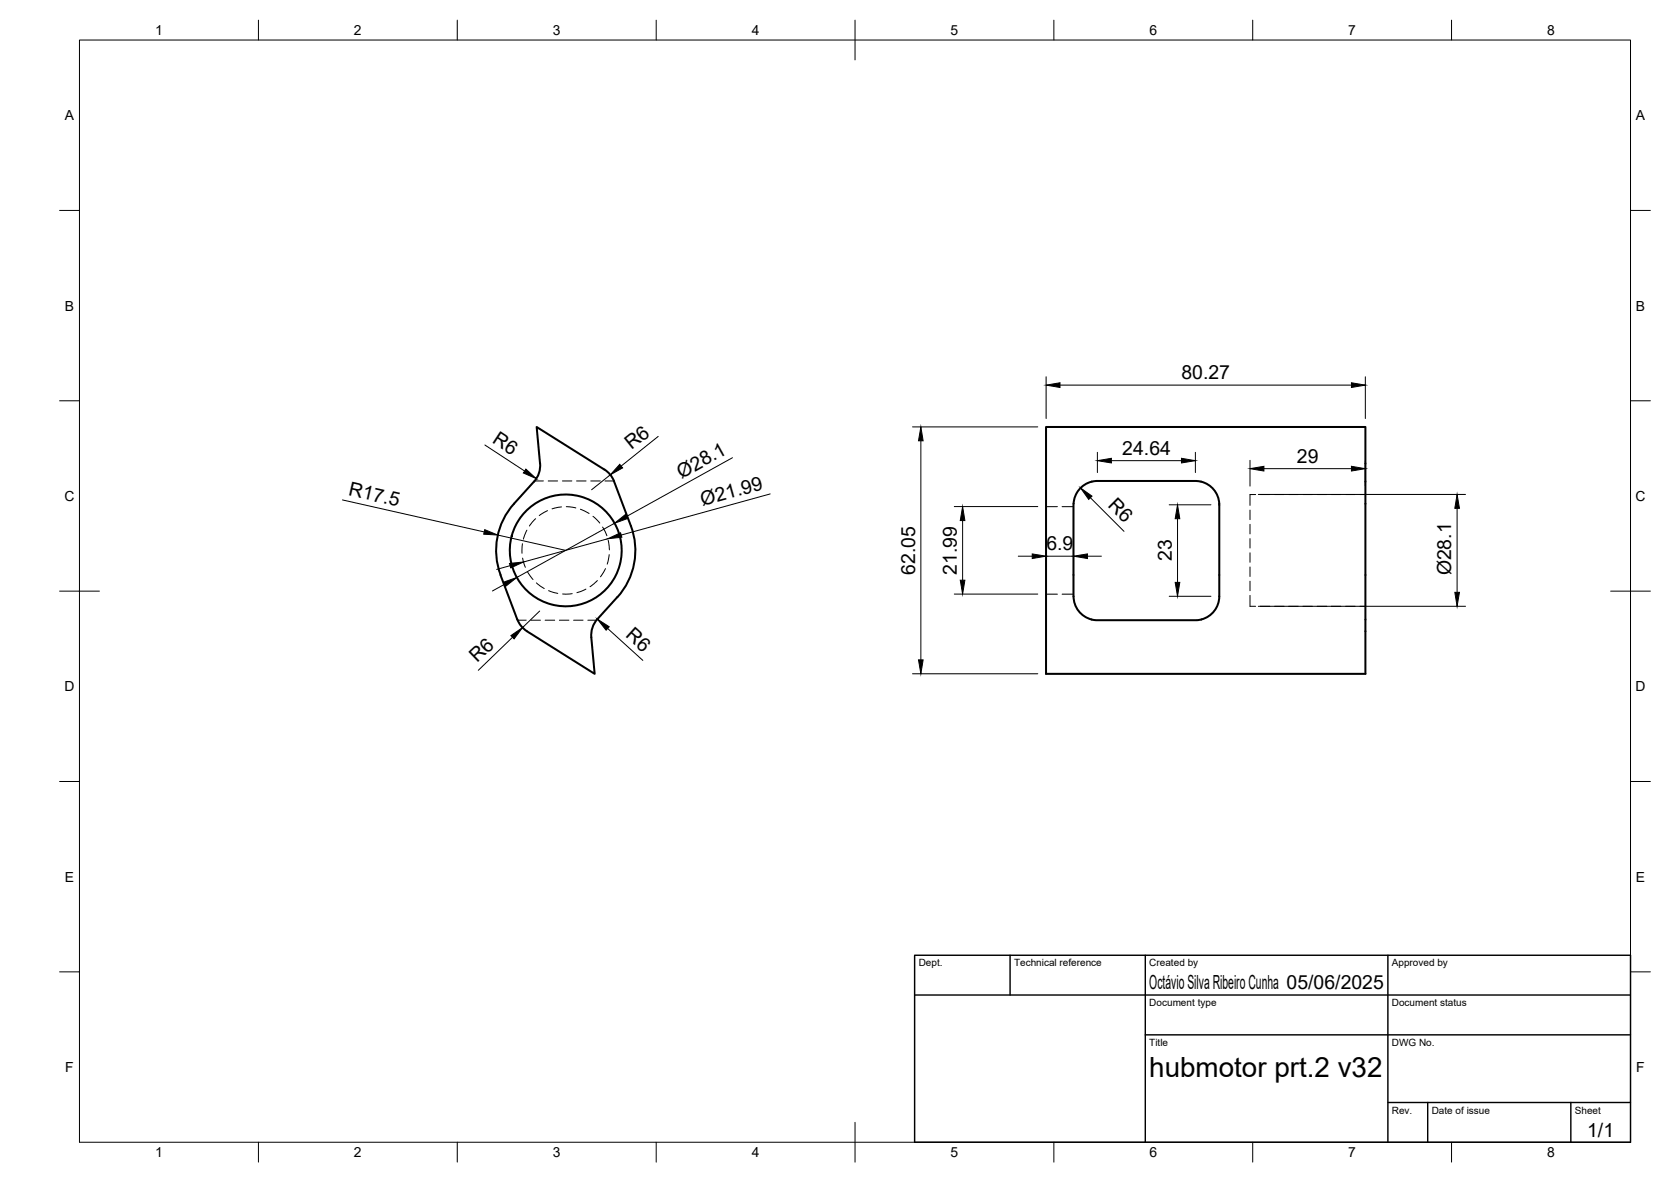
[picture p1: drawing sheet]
<svg xmlns="http://www.w3.org/2000/svg" width="420mm" height="297mm" viewBox="0 0 420 297" stroke-linecap="round" stroke-linejoin="round" font-family="sans-serif">
<!-- layer: Visible -->
<g fill="none" stroke="#000" stroke-width=".51">
<path d="M135.8 116.5l-.9-9.2 17.1 10.7 1 .8 .8 1 .6 1.2 4.2 11.2a17.5 17.5 0 0 1-3.4 17.9l-5 5.5M135.8 116.4l-.2 2.2-.5 1.3-.8 1.1M263 107.3h80.3v62h-80.3zM129.3 126.6a17.5 17.5 0 0 0-3.4 17.9l4.2 11.2M134.3 121l-5.1 5.6M130.1 155.7l.9 1.6 1.5 1.3M150.2 155.6l-1.1 1.8-.4 2.1 .8 9.8-17-10.7M274.4 155.7l1.1 .2h25.4l1.2-.2M274.5 155.7a6 6 0 0 1-4.6-5.8v-21.2a6.6 6.6 0 0 1 4.8-7.7l26.4-.1a6.1 6.1 0 0 1 5.5 6.9v22.1a6 6 0 0 1-4.5 5.8"/>
<circle cx="142.2" cy="138.3" r="14.1"/>
</g>
<!-- layer: Hidden -->
<g fill="none" stroke="#000" stroke-width=".25">
<path d="M131.4 136.6l-.1 2.5M132.5 133.2l-.9 2.3M134.4 120.9h2.2M134.7 130.4l-1.6 1.8M137.7 128.3l-2.1 1.3M137.8 120.9h2.4M141.2 127.4l-2.4 .5M141.4 120.9h2.4M142.4 127.3l2.4 .3M145 120.9h2.4M145.9 128l2.2 1M148.5 120.9h2.4"/>
<path d="M149.1 129.8l1.7 1.7M151.5 132.4l1.1 2.2M152.1 120.9h2.2M152.9 135.8l.3 2.4M153.2 139.4l-.5 2.4M263 127.3h2.9M267.1 127.3h2.8M314.3 128.2v2.4M314.3 131.8v2.4M314.3 135.3v2.4M314.3 138.9v2.4M315.7 124.3h-1.4v2.7"/>
<path d="M316.9 124.3h2.4M320.5 124.3h2.4M324 124.3h2.4M327.6 124.3h2.4M331.2 124.3h2.4M334.8 124.3h2.3M338.3 124.3h2.4M341.9 124.3h1.4M130.2 155.9h2.1M131.4 140.3l.7 2.3M132.6 143.7l1.4 1.9M133.5 155.9h2.4"/>
<path d="M134.9 146.5l1.9 1.4M137.1 155.9h2.4M137.9 148.4l2.4 .7M140.7 155.9h2.3M143.9 149.2l-2.4 .1M144.2 155.9h2.4M147.3 148l-2.2 .9M147.8 155.9h2.2M150.2 145.9l-1.8 1.5M152.2 142.9l-1.2 2.1M155.4 149.9l-.2 .2M263 149.3h2.9"/>
<path d="M267.1 149.3h2.8M314.3 142.5v2.4M314.3 146.1v2.3M314.3 149.6v2.8h1.4M316.9 152.4h2.4M320.5 152.4h2.4M324 152.4h2.4M327.6 152.4h2.4M331.2 152.4h2.4M334.8 152.4h2.3M338.3 152.4h2.4M341.9 152.4h1.4"/>
</g>
<!-- layer: BORDER -->
<g fill="none" stroke="#000" stroke-width=".25">
<path d="M20 10.1h390v276.9h-390zM65 5.1v5M115 5.1v5M165 5.1v5M215 5.1v10M265 5.1v5M315 5.1v5M365 5.1v5M15 52.9h5M410 52.9h5M15 100.7h5M410 100.7h5"/>
<path d="M15 148.6h10M405 148.6h10M15 196.4h5M410 196.4h5M15 244.2h5M410 244.2h5M65 287v5M115 287v5M165 287v5M215 282.1v9.9M265 287v5M315 287v5"/>
<path d="M365 287v5"/>
</g>
<!-- layer: TITLEBLOCK -->
<path d="M230 240.1h180v46.9h-180zM230 250h180M254 240.1v9.9M288 240.1v46.9M349 240.1v46.9M288 260.1h122M349 277.1h61M359 277.1v9.9M395 277.1v9.9" fill="none" stroke="#000" stroke-width=".36"/>
<!-- layer: FD_Dimensions -->
<g fill="none" stroke="#000" stroke-width=".25">
<path d="M263 94.7v10.5M266.5 96.8h73.3M343.3 94.7v10.5M121.9 111.8l10 6.6M153.5 119.3l-4.7 3.8M165.5 109.7l-9.3 7.4M184.2 115l-26.6 14.8M229.4 107.3h31.5M231.5 110.8v55M275.9 113.7v5.1M279.4 115.8h17.7M300.6 113.7v5.1"/>
<path d="M314.3 115.7v6.5M317.8 117.8h22M343.3 115.7v6.5M86.1 125.6l35.7 8.1M125.2 134.5l17 3.8M152.8 135.4l-21.2 5.8M154.5 131.5l-24.6 13.6M193.7 124.1l-37.5 10.4M239.9 127.3h21M242 130.8v15M256 139.8h3.5M263 139.8h6.9"/>
<path d="M273.4 139.8h3.5M274.2 125.1l8.4 8.4M294 126.9h10.5M296.1 130.4v16M316.4 124.3h52.1M366.4 127.7v21.2M126.9 146.8l-3.1 1.7M128.2 142.2l-3.3 .9M135.7 153.6l-4.3 4.1M152.8 157.9l8.8 8.1M239.9 149.3h21M263 141.7v.2"/>
<path d="M269.9 141.7v.2M294 149.8h10.5M316.4 152.4h52.1M128.9 160.2l-8.6 8.3M229.4 169.3h31.5"/>
</g>
<g fill="#000" stroke="#000" stroke-width=".25">
<path d="M263 96.8l3.5-.6v1.2zM339.8 96.2l3.5 .6-3.5 .6zM132.2 117.9l2.6 2.4-3.2-1.4zM155.8 116.7l.7 .9-3 1.7zM231.5 107.3l.6 3.5h-1.2zM275.9 115.8l3.5-.6v1.1zM297.1 115.2l3.5 .6-3.5 .5zM314.3 117.8l3.5-.6v1.2zM339.8 117.2l3.5 .6-3.5 .6zM121.9 133.1l3.3 1.4-3.6-.3zM152.8 135.4l3.2-1.5 .4 1.1zM154.5 131.5l2.8-2.2 .6 1z"/>
<path d="M242 127.3l.6 3.5h-1.2zM259.5 139.2l3.5 .6-3.5 .6zM269.9 139.8l3.5-.6v1.2zM271.7 122.6l2.9 2.1-.9 .8zM296.1 126.9l.6 3.5h-1.2zM366.4 124.3l.6 3.4h-1.2zM126.6 146.3l3.3-1.2-2.7 2.2zM128.1 141.6l3.5-.4-3.2 1.5zM128.5 159.7l2.9-2-2.1 2.9zM150.2 155.6l3 1.9-.8 .9zM241.4 145.8h1.2l-.6 3.5zM295.5 146.4h1.2l-.6 3.4z"/>
<path d="M365.8 148.9h1.2l-.6 3.5zM230.9 165.8h1.2l-.6 3.5z"/>
</g>
<text font-size="7" x="289" y="270.6">hubmotor prt.2 v32</text>
<g font-size="4.9">
<text x="297.1" y="95.3">80.27</text>
<text x="123.6" y="111.2" transform="rotate(33 123.6 111.2)">R6</text>
<text x="158.8" y="113.2" transform="rotate(-39 158.8 113.2)">R6</text>
<text x="282.2" y="114.3">24.64</text>
<text x="326.1" y="116.3">29</text>
<text x="87.4" y="124.4" transform="rotate(13 87.4 124.4)">R17.5</text>
<text x="171.3" y="120.4" transform="rotate(-29 171.3 120.4)">Ø28.1</text>
<text x="176.7" y="127.2" transform="rotate(-15 176.7 127.2)">Ø21.99</text>
<text x="278.4" y="127.2" transform="rotate(45 278.4 127.2)">R6</text>
<text x="263.1" y="138.3">6.9</text>
<text x="294.6" y="141" transform="rotate(-90 294.6 141)">23</text>
<text x="230.1" y="144.4" transform="rotate(-90 230.1 144.4)">62.05</text>
<text x="240.6" y="144.4" transform="rotate(-90 240.6 144.4)">21.99</text>
<text x="364.8" y="144.6" transform="rotate(-90 364.8 144.6)">Ø28.1</text>
<text x="157.1" y="159.9" transform="rotate(42 157.1 159.9)">R6</text>
<text x="120" y="166.7" transform="rotate(-44 120 166.7)">R6</text>
<text x="289" y="248.5">Octávio Silva Ribeiro Cunha 05/06/2025</text>
<text x="399.1" y="285.7">1/1</text>
</g>
<g font-size="3.5">
<text x="39" y="8.8">1</text>
<text x="89" y="8.8">2</text>
<text x="139" y="8.8">3</text>
<text x="189" y="8.8">4</text>
<text x="239" y="8.8">5</text>
<text x="289" y="8.8">6</text>
<text x="339" y="8.8">7</text>
<text x="389" y="8.8">8</text>
<text x="16.3" y="30.2">A</text>
<text x="411.3" y="30.2">A</text>
<text x="16.3" y="78">B</text>
<text x="411.3" y="78">B</text>
<text x="16.2" y="125.9">C</text>
<text x="411.2" y="125.9">C</text>
<text x="16.2" y="173.7">D</text>
<text x="411.2" y="173.7">D</text>
<text x="16.3" y="221.6">E</text>
<text x="411.3" y="221.6">E</text>
<text x="16.4" y="269.4">F</text>
<text x="411.4" y="269.4">F</text>
<text x="39" y="290.8">1</text>
<text x="89" y="290.8">2</text>
<text x="139" y="290.8">3</text>
<text x="189" y="290.8">4</text>
<text x="239" y="290.8">5</text>
<text x="289" y="290.8">6</text>
<text x="339" y="290.8">7</text>
<text x="389" y="290.8">8</text>
</g>
<g font-size="2.5">
<text x="231" y="242.9">Dept.</text>
<text x="255" y="242.9">Technical reference</text>
<text x="289" y="242.9">Created by</text>
<text x="350" y="242.9">Approved by</text>
<text x="289" y="252.8">Document type</text>
<text x="350" y="252.8">Document status</text>
<text x="289" y="262.9">Title</text>
<text x="350" y="262.9">DWG No.</text>
<text x="350" y="279.9">Rev.</text>
<text x="360" y="279.9">Date of issue</text>
<text x="396" y="279.9">Sheet</text>
</g>
</svg>
